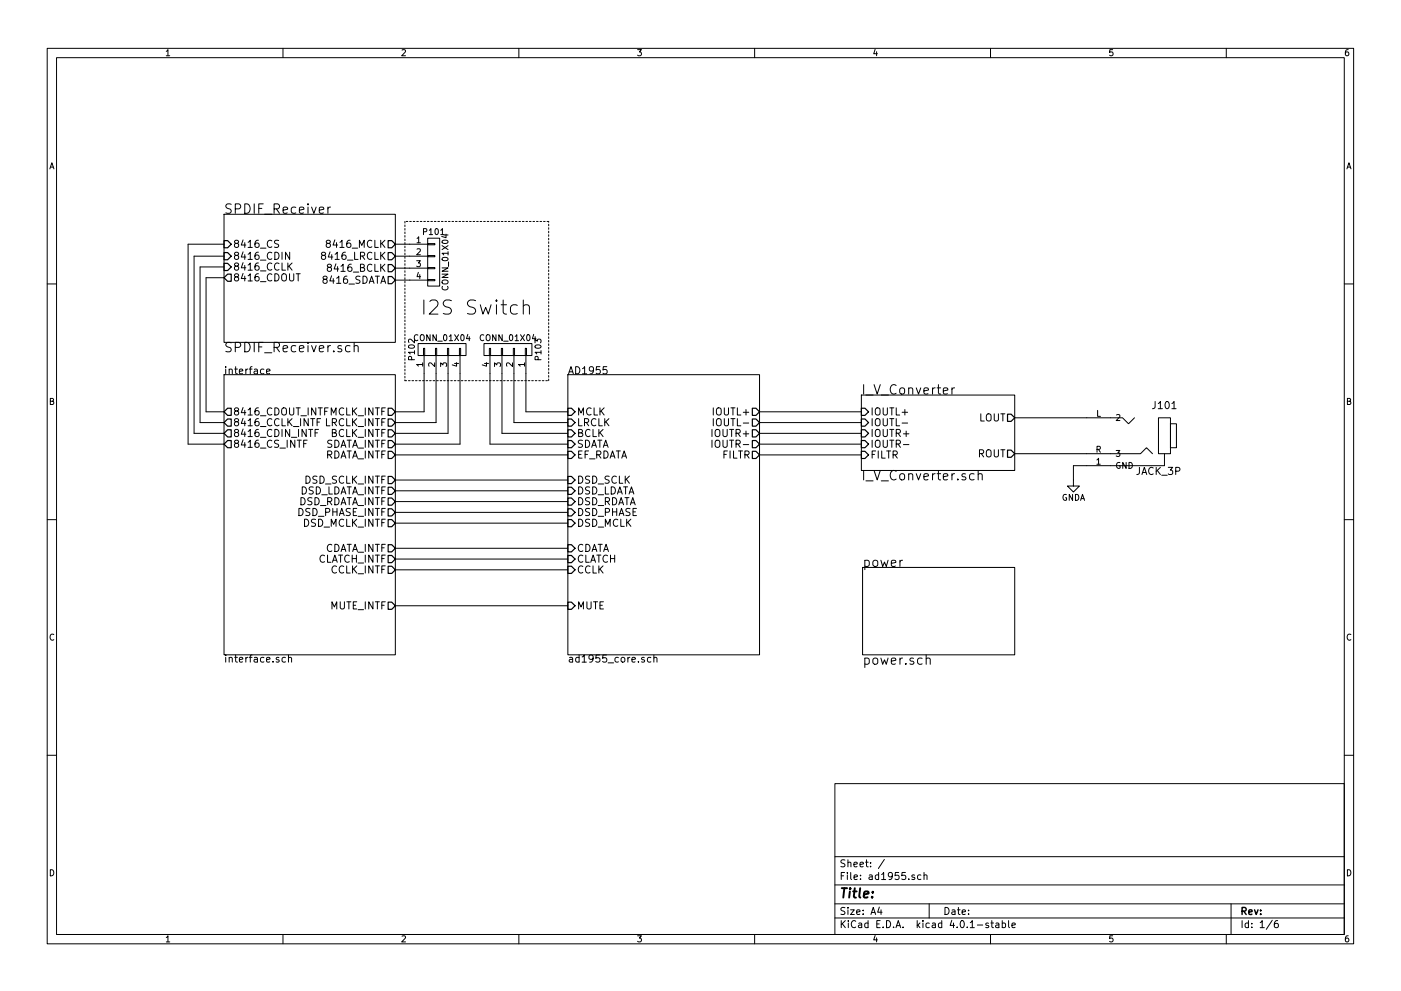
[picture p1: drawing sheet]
EESchema Schematic File Version 2
LIBS:tcxo
LIBS:power
LIBS:device
LIBS:transistors
LIBS:conn
LIBS:linear
LIBS:regul
LIBS:74xx
LIBS:cmos4000
LIBS:adc-dac
LIBS:memory
LIBS:xilinx
LIBS:microcontrollers
LIBS:dsp
LIBS:microchip
LIBS:analog_switches
LIBS:motorola
LIBS:texas
LIBS:intel
LIBS:audio
LIBS:interface
LIBS:digital-audio
LIBS:philips
LIBS:display
LIBS:cypress
LIBS:siliconi
LIBS:opto
LIBS:atmel
LIBS:contrib
LIBS:valves
LIBS:ad1955
LIBS:max811
LIBS:ne5534
LIBS:jack_3p
LIBS:TX0RX0
LIBS:SparkFun
LIBS:ad1955-cache
EELAYER 25 0
EELAYER END
$Descr A4 11693 8268
encoding utf-8
Sheet 1 6
Title ""
Date ""
Rev ""
Comp ""
Comment1 ""
Comment2 ""
Comment3 ""
Comment4 ""
$EndDescr
$Sheet
S 4740 3120 1600 2340
U 5687A25E
F0 "AD1955" 60
F1 "ad1955_core.sch" 60
F2 "IOUTL+" O R 6340 3430 60 
F3 "IOUTL-" O R 6340 3520 60 
F4 "IOUTR+" O R 6340 3610 60 
F5 "IOUTR-" O R 6340 3700 60 
F6 "FILTR" O R 6340 3790 60 
F7 "MCLK" I L 4740 3430 60 
F8 "LRCLK" I L 4740 3520 60 
F9 "BCLK" I L 4740 3610 60 
F10 "SDATA" I L 4740 3700 60 
F11 "EF_RDATA" I L 4740 3790 60 
F12 "DSD_SCLK" I L 4740 4000 60 
F13 "DSD_LDATA" I L 4740 4090 60 
F14 "DSD_RDATA" I L 4740 4180 60 
F15 "DSD_PHASE" I L 4740 4270 60 
F16 "CDATA" I L 4740 4570 60 
F17 "CLATCH" I L 4740 4660 60 
F18 "CCLK" I L 4740 4750 60 
F19 "MUTE" I L 4740 5050 60 
F20 "DSD_MCLK" I L 4740 4360 60 
$EndSheet
$Sheet
S 7190 3290 1280 630 
U 568ED3EA
F0 "I_V_Converter" 79
F1 "I_V_Converter.sch" 79
F2 "IOUTR+" I L 7190 3610 60 
F3 "IOUTR-" I L 7190 3700 60 
F4 "ROUT" O R 8470 3780 60 
F5 "IOUTL+" I L 7190 3430 60 
F6 "IOUTL-" I L 7190 3520 60 
F7 "LOUT" O R 8470 3480 60 
F8 "FILTR" I L 7190 3790 60 
$EndSheet
$Sheet
S 7200 4730 1270 730 
U 569859A7
F0 "power" 79
F1 "power.sch" 79
$EndSheet
$Comp
L JACK_3P J101
U 1 1
P 9570 3630
F 0 "J101" H 9420 3880 60  0000 C CNN
F 1 "JACK_3P" H 9470 3330 60  0000 C CNN
F 2 "" H 9570 3630 60  0000 C CNN
F 3 "" H 9570 3630 60  0000 C CNN
	1    9570 3630
	-1   0    0    -1  
$EndComp
$Comp
L GNDA #PWR01
U 1 1
P 8960 4000
F 0 "#PWR01" H 8960 3750 50  0001 C CNN
F 1 "GNDA" H 8960 3850 50  0000 C CNN
F 2 "" H 8960 4000 50  0000 C CNN
F 3 "" H 8960 4000 50  0000 C CNN
	1    8960 4000
	1    0    0    -1  
$EndComp
$Sheet
S 1870 1780 1430 1070
U 569BABEC
F0 "SPDIF_Receiver" 79
F1 "SPDIF_Receiver.sch" 79
F2 "8416_CS" I L 1870 2030 60 
F3 "8416_CDIN" I L 1870 2130 60 
F4 "8416_CCLK" I L 1870 2220 60 
F5 "8416_CDOUT" O L 1870 2310 60 
F6 "8416_SDATA" O R 3300 2330 60 
F7 "8416_LRCLK" O R 3300 2130 60 
F8 "8416_BCLK" O R 3300 2230 60 
F9 "8416_MCLK" O R 3300 2030 60 
$EndSheet
$Comp
L CONN_01X04 P101
U 1 1
P 3620 2180
F 0 "P101" H 3620 2430 50  0000 C CNN
F 1 "CONN_01X04" V 3720 2180 50  0000 C CNN
F 2 "" H 3620 2180 50  0000 C CNN
F 3 "" H 3620 2180 50  0000 C CNN
	1    3620 2180
	1    0    0    -1  
$EndComp
Wire Wire Line
	3300 5050 4740 5050
Wire Wire Line
	3300 3790 4740 3790
Wire Wire Line
	4740 4000 3300 4000
Wire Wire Line
	3300 4090 4740 4090
Wire Wire Line
	4740 4180 3300 4180
Wire Wire Line
	3300 4270 4740 4270
Wire Wire Line
	3300 4360 4740 4360
Wire Wire Line
	4740 4570 3300 4570
Wire Wire Line
	3300 4660 4740 4660
Wire Wire Line
	4740 4750 3300 4750
Wire Wire Line
	6340 3430 7190 3430
Wire Wire Line
	7190 3520 6340 3520
Wire Wire Line
	6340 3610 7190 3610
Wire Wire Line
	7190 3700 6340 3700
Wire Wire Line
	6340 3790 7190 3790
Wire Wire Line
	9070 3780 8470 3780
Wire Wire Line
	8470 3480 9070 3480
Wire Wire Line
	9070 3880 8960 3880
Wire Wire Line
	8960 3880 8960 4000
$Comp
L CONN_01X04 P102
U 1 1
P 3690 2910
F 0 "P102" H 3690 3160 50  0000 C CNN
F 1 "CONN_01X04" V 3790 2910 50  0000 C CNN
F 2 "" H 3690 2910 50  0000 C CNN
F 3 "" H 3690 2910 50  0000 C CNN
	1    3690 2910
	0    -1   -1   0   
$EndComp
Wire Wire Line
	3300 2030 3420 2030
Wire Wire Line
	3300 2130 3420 2130
Wire Wire Line
	3300 2230 3420 2230
Wire Wire Line
	3300 2330 3420 2330
Wire Wire Line
	3540 3110 3540 3430
Wire Wire Line
	3540 3430 3300 3430
Wire Wire Line
	3300 3520 3640 3520
Wire Wire Line
	3640 3520 3640 3110
Wire Wire Line
	3740 3110 3740 3610
Wire Wire Line
	3740 3610 3300 3610
Wire Wire Line
	3300 3700 3840 3700
Wire Wire Line
	3840 3700 3840 3110
$Comp
L CONN_01X04 P103
U 1 1
P 4240 2910
F 0 "P103" H 4240 3160 50  0000 C CNN
F 1 "CONN_01X04" V 4340 2910 50  0000 C CNN
F 2 "" H 4240 2910 50  0000 C CNN
F 3 "" H 4240 2910 50  0000 C CNN
	1    4240 2910
	0    1    -1   0   
$EndComp
Wire Wire Line
	4390 3110 4390 3430
Wire Wire Line
	4390 3430 4740 3430
Wire Wire Line
	4290 3110 4290 3520
Wire Wire Line
	4290 3520 4740 3520
Wire Wire Line
	4190 3110 4190 3610
Wire Wire Line
	4190 3610 4740 3610
Wire Wire Line
	4740 3700 4090 3700
Wire Wire Line
	4090 3700 4090 3110
Wire Notes Line
	3380 3170 4580 3170
Wire Notes Line
	4580 3170 4580 1840
Wire Notes Line
	4580 1840 3380 1840
Wire Notes Line
	3380 1840 3380 3170
Text Notes 3510 2620 0    118  ~ 0
I2S Switch
Wire Wire Line
	1870 2030 1570 2030
Wire Wire Line
	1570 2030 1570 3700
Wire Wire Line
	1570 3700 1870 3700
Wire Wire Line
	1620 3610 1870 3610
Wire Wire Line
	1620 3610 1620 2130
Wire Wire Line
	1620 2130 1870 2130
Wire Wire Line
	1870 3520 1670 3520
Wire Wire Line
	1670 3520 1670 2220
Wire Wire Line
	1670 2220 1870 2220
Wire Wire Line
	1870 2310 1720 2310
Wire Wire Line
	1720 2310 1720 3430
Wire Wire Line
	1720 3430 1870 3430
$Sheet
S 1870 3120 1430 2340
U 568A942F
F0 "interface" 60
F1 "interface.sch" 60
F2 "RDATA_INTF" O R 3300 3790 60 
F3 "SDATA_INTF" O R 3300 3700 60 
F4 "BCLK_INTF" O R 3300 3610 60 
F5 "LRCLK_INTF" O R 3300 3520 60 
F6 "MCLK_INTF" O R 3300 3430 60 
F7 "DSD_RDATA_INTF" O R 3300 4180 60 
F8 "DSD_LDATA_INTF" O R 3300 4090 60 
F9 "DSD_SCLK_INTF" O R 3300 4000 60 
F10 "DSD_PHASE_INTF" O R 3300 4270 60 
F11 "DSD_MCLK_INTF" O R 3300 4360 60 
F12 "CDATA_INTF" O R 3300 4570 60 
F13 "CLATCH_INTF" O R 3300 4660 60 
F14 "CCLK_INTF" O R 3300 4750 60 
F15 "MUTE_INTF" O R 3300 5050 60 
F16 "8416_CS_INTF" O L 1870 3700 60 
F17 "8416_CDIN_INTF" O L 1870 3610 60 
F18 "8416_CCLK_INTF" O L 1870 3520 60 
F19 "8416_CDOUT_INTF" O L 1870 3430 60 
$EndSheet
$EndSCHEMATC
